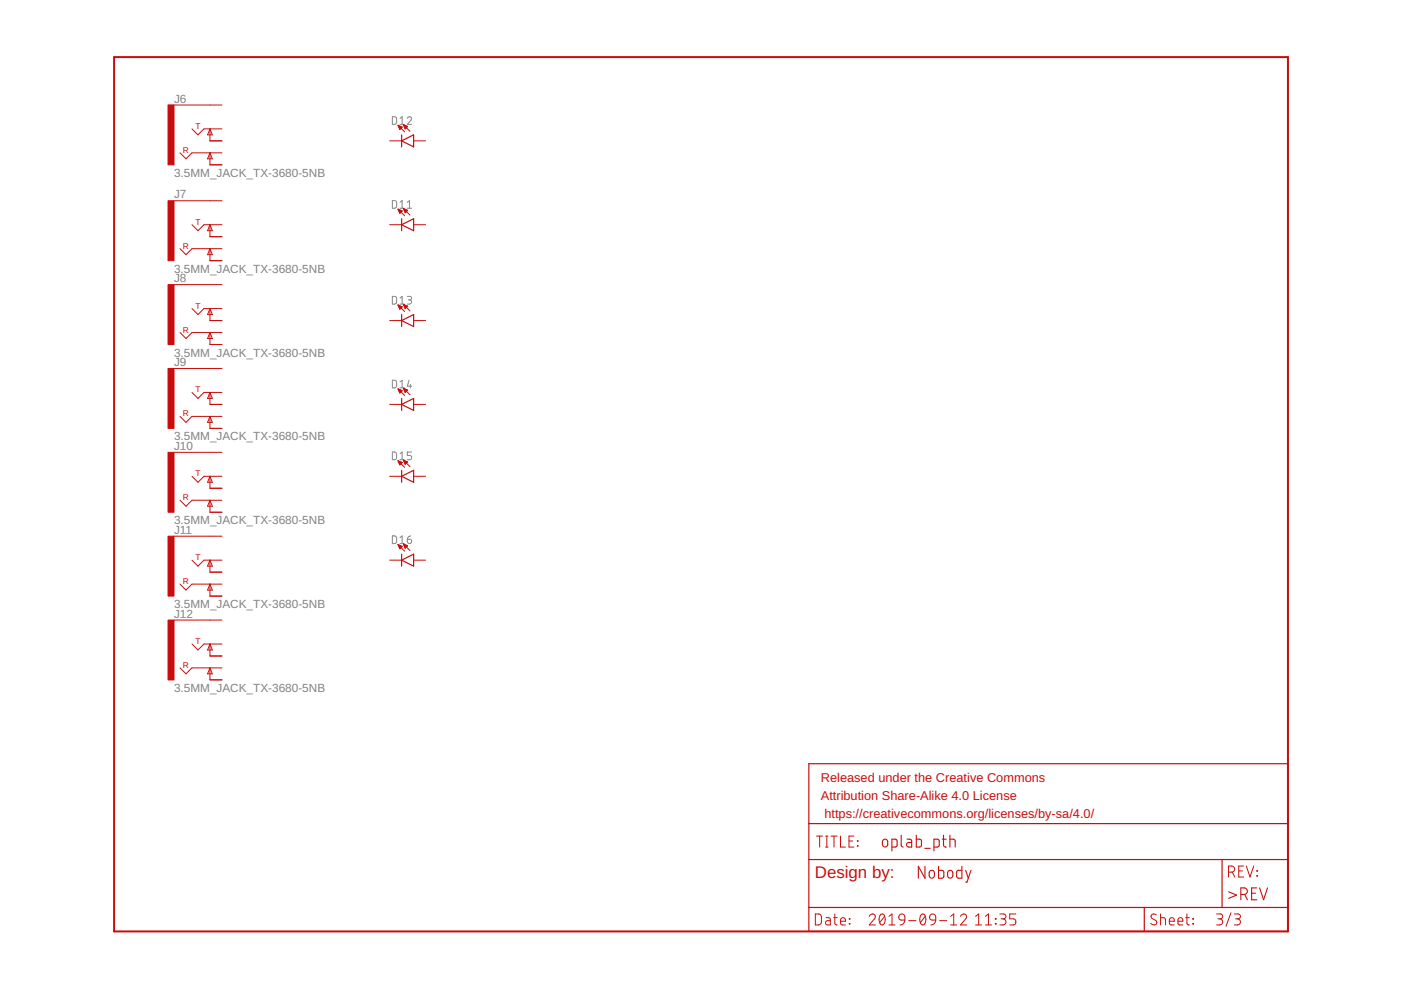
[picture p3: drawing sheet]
<svg xmlns="http://www.w3.org/2000/svg" width="297mm" height="210mm" viewBox="0 0 297 210" stroke-linecap="round" stroke-linejoin="round" font-family="sans-serif">
<g fill="none" stroke="#808080" stroke-width=".21">
<path d="M83.2 24.7l.6 .1 .3 .2v.9l-.3 .4-.6 .1zM84.8 26.4h.9M84.8 25.1l.5-.4v1.7M86.4 25.1a.45 .45 0 0 1 .6-.3 .45 .45 0 0 1 .1 .7l-.7 .9h.9M83.2 42.5l.6 .1 .3 .2v.9l-.3 .4-.6 .1zM84.8 42.9l.5-.4v1.7M84.8 44.2h.9M86.4 44.2h.9M86.4 42.9l.4-.4v1.7M83.2 62.8l.6 .1 .3 .2v.9l-.3 .4-.6 .1zM84.8 63.2l.5-.4v1.7M84.8 64.5h.9"/>
<path d="M86.4 62.8h.5a.36 .36 0 0 1 .4 .4 .36 .36 0 0 1-.4 .4h-.3M86.8 63.6a.46 .46 0 0 1 .5 .4 .46 .46 0 0 1-.5 .5h-.4M83.2 80.6h.6l.3 .3v.9l-.3 .4h-.6zM83.2 95.8l.6 .1 .3 .2v.9l-.3 .5h-.6zM84.8 81l.5-.4v1.6M84.8 96.2l.5-.4v1.7M84.8 82.2h.9M84.8 97.5h.9M86.7 80.6l-.3 1.3h.9M87 81.5v.7M87.3 95.8h-.9v.8h.5a.45 .45 0 0 1 .4 .4 .45 .45 0 0 1-.4 .5h-.5M83.2 113.6l.6 .1 .3 .2v.9l-.3 .4-.6 .1z"/>
<path d="M84.8 114l.5-.4v1.7M84.8 115.3h.9M86.4 114.3h.5a.45 .45 0 0 1 .4 .5 .45 .45 0 0 1-.5 .4 .45 .45 0 0 1-.4-.4zM87.1 113.6l-.4 .2-.3 .5"/>
</g>
<path d="M24.2 12.1h248.9v185.4h-248.9z" fill="none" stroke="#c90d0c" stroke-width=".42"/>
<g fill="none" stroke="#c90d0c" stroke-width=".25">
<path d="M85.2 29.9l2.5-1.3v2.5zM85.2 28.6v2.5M85.2 46.4v2.5M85.2 47.6l2.5-1.2v2.5zM85.2 66.7v2.5M85.2 68l2.5-1.3v2.5zM85.2 84.5v2.5M85.2 99.7v2.6M85.2 85.7l2.5-1.2v2.5zM85.2 117.5v2.5M85.2 101l2.5-1.3v2.6zM85.2 118.8l2.5-1.3v2.5z"/>
<path d="M171.5 161.9h101.6v35.6h-101.6zM171.5 174.6h101.6M171.5 182.2h101.6M171.5 192.4h101.6M242.6 192.4v5.1M259.1 182.2v10.2"/>
</g>
<g fill="none" stroke="#c90d0c" stroke-width=".21">
<path d="M36.9 22.3h10.2M38.2 32.4l1.2 1.3 1.3-1.3h6.4M40.7 27.3l1.3 1.3 1.2-1.3h3.9M44.5 27.3l.5 1.3h-1zM44.5 27.3v2.6h2.6M44.5 32.4v2.5h2.6M44.5 32.4l.5 1.3h-1zM82.6 29.9h2.6M84.4 26.6l1.4 1.4M84.4 26.6l.9 .3-.5 .6zM84.4 26.7h.2M84.5 26.8h.4"/>
<path d="M84.5 26.9h.7M84.6 27.1h.6M84.6 27.2h.5M84.7 27.3h.2M84.7 27.4h.1M85.5 26.4l1.4 1.4M85.5 26.4l.9 .4-.5 .5zM85.6 26.6h.2M85.6 26.7h.5M85.7 26.8h.7M85.7 26.9h.6M85.8 27.1h.4"/>
<path d="M85.8 27.2h.3M85.9 27.3h.1M87.7 29.9h2.5M36.9 42.6h10.2M38.2 52.7l1.2 1.3 1.3-1.3h6.4M40.7 47.6l1.3 1.3 1.2-1.3h3.9M44.5 47.6v2.6h2.6M44.5 52.7v2.6h2.6M44.5 47.6l.5 1.3h-1zM44.5 52.7l.5 1.3h-1zM82.6 47.6h2.6M84.4 44.3l1.4 1.4"/>
<path d="M84.4 44.3l.9 .4-.5 .5zM84.4 44.4h.1M84.5 44.5h.3M84.5 44.7h.6M84.6 44.8h.6M84.6 44.9h.5M84.7 45h.3M84.7 45.1h.2M85.5 44.2l1.4 1.4M85.5 44.2l.9 .4-.5 .5zM85.6 44.3h.1M85.6 44.4h.4"/>
<path d="M85.7 44.5h.6M85.7 44.7h.7M85.8 44.8h.5M85.8 44.9h.3M85.9 45h.1M87.7 47.6h2.5M36.9 60.3h10.2M36.9 78.1h10.2M38.2 70.5l1.2 1.3 1.3-1.3h6.4M40.7 65.4l1.3 1.3 1.2-1.3h3.9M44.5 65.4v2.6h2.6M44.5 70.5v2.5h2.6"/>
<path d="M44.5 65.4l.5 1.3h-1zM44.5 70.5l.5 1.3h-1zM82.6 68h2.6M84.4 64.7l1.4 1.4M84.4 64.7h.1M84.4 64.7l.9 .3M84.4 64.7l.4 .9 .5-.6M84.4 64.8h.3M84.5 64.9h.5M84.5 65h.8M84.6 65.2h.6M84.6 65.3h.4"/>
<path d="M84.7 65.4h.2M84.8 65.5h.1M85.5 64.5l1.4 1.4M85.5 64.5l.9 .4M85.5 64.5l.4 .9M85.5 64.6h.1M85.6 64.7h.3M85.6 64.8h.5M85.7 64.9h.7M85.7 65h.6M85.8 65.2h.4M85.9 65.3h.2"/>
<path d="M85.9 65.4h.1M86.4 64.9l-.5 .5M87.7 68h2.5M36.9 95.9h10.2M38.2 88.3l1.2 1.3 1.3-1.3h6.4M40.7 83.2l1.3 1.3 1.2-1.3h3.9M44.5 83.2v2.5h2.6M44.5 88.3v2.5h2.6M44.5 83.2l.5 1.3h-1zM44.5 88.3l.5 1.3h-1zM82.6 85.7h2.6M84.4 82.4l1.4 1.4"/>
<path d="M84.4 82.4l.9 .4-.5 .5zM84.4 97.7l1.4 1.4M84.4 97.7l.9 .4-.5 .5zM84.4 82.5h.2M84.4 97.7h.1M84.5 97.9h.3M84.5 82.7h.4M84.5 98h.5M84.5 82.8h.7M84.6 98.1h.6M84.6 82.9h.6M84.6 98.2h.5"/>
<path d="M84.6 83h.5M84.7 98.3h.3M84.7 83.1h.3M84.7 98.4h.2M84.7 83.2h.1M85.5 82.3l1.4 1.4M85.5 82.3l.9 .4-.5 .5zM85.5 97.6l1.4 1.4M85.5 97.6l.9 .3M85.5 97.6l.4 .8 .5-.5M85.6 82.4h.1M85.6 97.6h.1"/>
<path d="M85.6 97.7h.3M85.6 82.5h.4M85.7 82.7h.6M85.7 97.9h.5M85.7 98h.7M85.7 82.8h.6M85.7 98.1h.6M85.8 82.9h.4M85.8 98.2h.3M85.8 83h.3M85.9 98.3h.1M85.9 83.1h.1"/>
<path d="M87.7 85.7h2.5M36.9 113.7h10.2M38.2 106.1l1.2 1.2 1.3-1.2h6.4M40.7 101l1.3 1.3 1.2-1.3h3.9M40.7 118.8l1.3 1.2 1.2-1.2h3.9M44.5 101v2.5h2.6M44.5 106.1v2.5h2.6M44.5 118.8v2.5h2.6M44.5 101l.5 1.3h-1zM44.5 106.1l.5 1.2h-1zM44.5 118.8l.5 1.2h-1zM82.6 101h2.6"/>
<path d="M82.6 118.8h2.6M84.4 115.5l1.4 1.4M84.4 115.5l.9 .3-.5 .6zM84.4 115.6h.3M84.5 115.7h.4M84.5 115.8h.7M84.6 116h.6M84.6 116.1h.4M84.7 116.2h.2M84.8 116.3h.1M85.5 115.3l1.4 1.4M85.5 115.3l.9 .4"/>
<path d="M85.5 115.3l.4 .9 .5-.5M85.5 115.3h.1M85.6 115.5h.2M85.6 115.6h.5M85.7 115.7h.7M85.7 115.8h.6M85.8 116h.4M85.8 116.1h.3M85.9 116.2h.1M87.7 101h2.5M87.7 118.8h2.5M36.9 131.5h10.2"/>
<path d="M38.2 123.8l1.2 1.3 1.3-1.3h6.4M40.7 136.5l1.3 1.3 1.2-1.3h3.9M44.5 123.8v2.6h2.6M44.5 136.5v2.6h2.6M44.5 123.8l.5 1.3h-1zM44.5 136.5l.5 1.3h-1zM38.2 141.6l1.2 1.3 1.3-1.3h6.4M44.5 141.6v2.5h2.6M44.5 141.6l.5 1.3h-1zM173.1 177.3h1.3M173.8 177.3v2.3M175 177.3h.6"/>
<path d="M175 179.6h.6M175.3 177.3v2.3M176.2 177.3h1.3M176.8 177.3v2.3M178.2 177.3v2.3h1M180 178.3h.8M181 177.3h-1v2.3h1M181.8 178.2l.1 .2zM181.8 179.3l.1 .1zM172.9 193.8h.8l.4 .4v1.5l-.4 .4h-.8zM175.1 194.6h.7l.2 .2v1.3h-.5a.46 .46 0 0 1-.5-.4 .46 .46 0 0 1 .5-.5h.5M176.7 194.6h.8"/>
<path d="M177 193.8v2.1l.5 .2M178.2 195.3h1.1a.54 .54 0 0 0-.4-.7 .54 .54 0 0 0-.7 .5l.1 .9 1 .1M180.1 194.8l.1 .1zM180.1 195.8l.1 .1zM184.3 194.3a.64 .64 0 0 1 .9-.5 .64 .64 0 0 1 .2 1l-1.1 1.3h1.3M186.6 194a.62 .62 0 0 1 .8-.1 .62 .62 0 0 1 .3 .7 .99 .99 0 0 1-.8 1.5 1.62 1.62 0 0 1-.3-2.1zM187.6 194.3l-1.1 1.3M188.5 196.1h1.3M188.5 194.3l.6-.5v2.3M190.7 194a.64 .64 0 0 1 .7-.2 .64 .64 0 0 1 .5 .6v.7h-.8a.62 .62 0 0 1-.4-1.1zM191.9 195.1l-.3 .7-.8 .3M192.7 195.2h1.5"/>
<path d="M195.3 194a.53 .53 0 0 1 .6-.2 .53 .53 0 0 1 .3 .6 1.34 1.34 0 0 1-.5 1.7 1.4 1.4 0 0 1-.4-2.1zM196.2 194.3l-1.1 1.3M197.2 194a.64 .64 0 0 1 .8-.2 .64 .64 0 0 1 .4 .6v.7h-.8a.62 .62 0 0 1-.4-1.1zM198.4 195.1l-.3 .7-.7 .3M199.2 195.2h1.5M201.5 196.1h1.3M201.5 194.3l.7-.5v2.3M203.6 194.3a.64 .64 0 0 1 1-.5 .64 .64 0 0 1 .1 1l-1.1 1.3h1.3M206.8 196.1h1.3M206.8 194.3l.7-.5v2.3M208.9 196.1h1.3M208.9 194.3l.7-.5v2.3"/>
<path d="M211 195.8l.2 .1zM211 194.8l.2 .1zM212 193.8h.8a.52 .52 0 0 1 .5 .5 .52 .52 0 0 1-.5 .5h-.6M212.6 194.8a.65 .65 0 0 1 .7 .7 .65 .65 0 0 1-.7 .6h-.6M215.4 193.8h-1.3v1h.8a.66 .66 0 0 1 .5 .7 .66 .66 0 0 1-.5 .6h-.8M245.2 194a.58 .58 0 0 0-.9-.1 .58 .58 0 0 0 0 .9l.7 .3a.58 .58 0 0 1 .1 .9 .58 .58 0 0 1-.9 0l-.2-.2M246.1 194.6l.9 .1 .1 1.4M246.1 193.8v2.3M247.9 195.3h1.1a.54 .54 0 0 0-.4-.7 .54 .54 0 0 0-.7 .5l.2 .9 .9 .1M249.7 195.3h1.1a.54 .54 0 0 0-.4-.7 .54 .54 0 0 0-.7 .5l.2 .9 .9 .1M251.4 194.6h.8M251.7 193.8v1.9l.2 .4h.3"/>
<path d="M252.9 195.8l.1 .1zM252.9 194.8l.1 .1zM257.9 193.8h.8a.52 .52 0 0 1 .5 .5 .52 .52 0 0 1-.5 .5h-.5M258.6 194.8a.65 .65 0 0 1 .6 .7 .65 .65 0 0 1-.6 .6h-.7M260.5 184.9h.6a.65 .65 0 0 0 .7-.6 .65 .65 0 0 0-.7-.7h-.6v2.3M261 193.5l-1.1 2.9M261.3 184.9l.5 1M261.7 193.8h.8a.52 .52 0 0 1 .5 .5 .52 .52 0 0 1-.5 .5h-.5M262.3 194.8a.65 .65 0 0 1 .7 .7 .65 .65 0 0 1-.7 .6h-.6M262.6 184.7h.8M263.7 183.6h-1.1v2.3h1.1M264.2 183.6l.8 2.3 .8-2.3"/>
<path d="M266.5 184.6l.1 .1zM266.5 185.6l.1 .2z"/>
</g>
<g fill="none" stroke="#c90d0c" stroke-width=".23">
<path d="M187.2 178.1l.5-.2a.97 .97 0 0 1 .2 1.6l-.3 .1-.5-.4v-.7zM189.1 179.6h.7l.4-.3-.1-1.3-1-.1v2.5M191.1 177.1v2.2l.4 .3M192.3 177.9h.7l.3 .3v1.4h-.6a.49 .49 0 0 1-.5-.5 .49 .49 0 0 1 .5-.5h.6M194.3 177.1v2.5l1-.1v-1.5l-1-.1M196.1 179.9h1.1M198 179.6h.7l.4-.3v-1.1l-.2-.3h-.9v2.5M199.8 177.9h.8M200 177.1v2.1l.2 .3 .4 .1M201.4 177.9h.9l.2 .3v1.4M201.4 177.1v2.5M196.1 183.7v2.5l-1.4-2.5v2.5"/>
<path d="M197.1 184.7l.6-.2a.97 .97 0 0 1 .1 1.6l-.3 .1-.4-.2-.1-.4zM199 183.7v2.5h.9l.2-.3v-1.1l-.2-.2-.9-.1M201 184.7l.6-.2a.99 .99 0 0 1 .1 1.6l-.3 .1-.5-.4zM203.9 183.7v2.5h-.8l-.3-.4 .1-1 .2-.2 .8-.1M204.7 184.5l.6 1.7M205.9 184.5l-.9 2.5h-.3M260.5 189.1l1.7 .7-1.7 .7M263.1 189.7h.7a.7 .7 0 0 0 .7-.7 .7 .7 0 0 0-.7-.7h-.7v2.5M263.9 189.7l.6 1.1M265.4 189.4h.8M266.5 188.3h-1.1v2.5h1.1M267.1 188.3l.8 2.5 .8-2.5"/>
</g>
<g fill="#c90d0c" stroke="#c90d0c" stroke-width=".21">
<path d="M35.6 22.2h1.3v12.7h-1.3z"/>
<path d="M35.6 42.6h1.3v12.7h-1.3z"/>
<path d="M35.6 60.3h1.3v12.7h-1.3z"/>
<path d="M35.6 78.1h1.3v12.7h-1.3z"/>
<path d="M35.6 95.9h1.3v12.7h-1.3z"/>
<path d="M35.6 113.7h1.3v12.7h-1.3z"/>
<path d="M35.6 131.5h1.3v12.7h-1.3z"/>
</g>
<text font-size="3.6" fill="#c90d0c" x="172.8" y="186.1">Design by:</text>
<g font-size="2.7" fill="#c90d0c">
<text x="174" y="165.7">Released under the Creative Commons</text>
<text x="174" y="169.6">Attribution Share-Alike 4.0 License</text>
<text x="174.8" y="173.4">https://creativecommons.org/licenses/by-sa/4.0/</text>
</g>
<g font-size="2.5" fill="#808080">
<text x="36.9" y="21.7">J6</text>
<text x="36.9" y="37.5">3.5MM_JACK_TX-3680-5NB</text>
<text x="36.9" y="42.1">J7</text>
<text x="36.9" y="57.8">3.5MM_JACK_TX-3680-5NB</text>
<text x="36.9" y="59.8">J8</text>
<text x="36.9" y="75.6">3.5MM_JACK_TX-3680-5NB</text>
<text x="36.9" y="77.6">J9</text>
<text x="36.9" y="93.4">3.5MM_JACK_TX-3680-5NB</text>
<text x="36.9" y="95.4">J10</text>
<text x="36.9" y="111.1">3.5MM_JACK_TX-3680-5NB</text>
<text x="36.9" y="113.2">J11</text>
<text x="36.9" y="128.9">3.5MM_JACK_TX-3680-5NB</text>
<text x="36.9" y="130.9">J12</text>
<text x="36.9" y="146.7">3.5MM_JACK_TX-3680-5NB</text>
</g>
<g font-size="1.8" fill="#c90d0c">
<text x="41.4" y="27.3">T</text>
<text x="38.8" y="32.4">R</text>
<text x="41.4" y="47.7">T</text>
<text x="38.8" y="52.7">R</text>
<text x="41.4" y="65.4">T</text>
<text x="38.8" y="70.5">R</text>
<text x="41.4" y="83.2">T</text>
<text x="38.8" y="88.3">R</text>
<text x="41.4" y="101">T</text>
<text x="38.8" y="106.1">R</text>
<text x="41.4" y="118.8">T</text>
<text x="38.8" y="123.8">R</text>
<text x="41.4" y="136.5">T</text>
<text x="38.8" y="141.6">R</text>
</g>
</svg>
